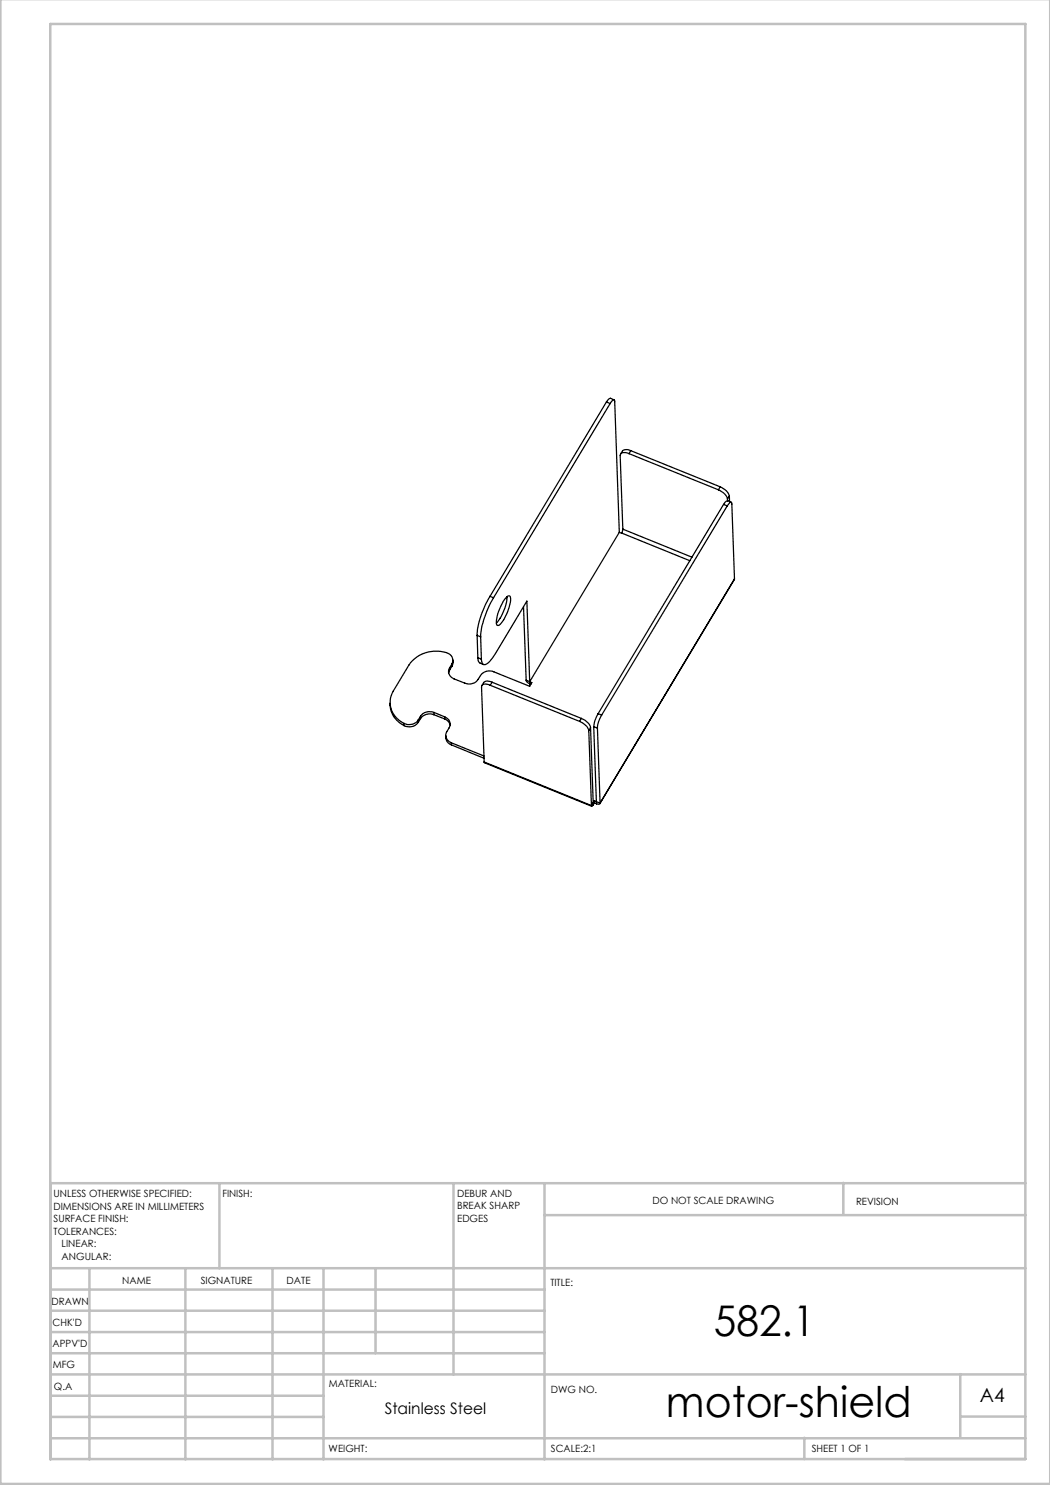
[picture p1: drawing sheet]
<svg xmlns="http://www.w3.org/2000/svg" width="210mm" height="297mm" viewBox="0 0 210 297" stroke-linecap="round" stroke-linejoin="round" font-family="sans-serif">
<g fill="none" stroke="#c0c0c0" stroke-width=".5">
<path d="M.1 -.1v296.9h209.9v-296.9M10.1 4.8h195v287h-195zM43.9 236.6v17M90.7 236.6v38.3M108.9 236.6v55.3M168.7 236.6v6.3M205.1 236.6h-195v55.3M10.1 253.6h195M10.1 257.9h98.8M17.9 253.6v38.3M37.1 253.6v38.3M54.5 253.6v38.3"/>
<path d="M64.7 253.6v38.3M75.1 253.6v17M108.9 243h96.2M10.1 270.6h98.8M10.1 266.4h98.8M10.1 262.1h98.8M10.1 279.1h54.6M10.1 274.9h195M192.1 274.8v12.7M10.1 287.7h195M10.1 283.4h54.6M160.9 287.5v4.3"/>
<path d="M192.1 283.3h13"/>
</g>
<g fill="none" stroke="#000" stroke-width=".25">
<path d="M122.8 80l-.7-.3-.8 .7M121.3 80.4l.7 .3M121.3 80.4l-23.3 38.9M122 80.7l.5-.7h.4l1 26.5M122 80.7l-23.3 38.9M125.8 90.7l-1.3-.2-.3 .2-.2 .4 .6 14.7M125.8 90.7l17.9 7.3M126.2 90.1a1.32 1.32 0 0 0-2.1 .7M126.2 90.1l-.4 .6M126.2 90.1l17.8 7.3M143.7 98a2.72 2.72 0 0 1 1.8 1.8M144 97.4a2.9 2.9 0 0 1 1.9 1.8"/>
<path d="M144 97.4l-.3 .6M145.5 99.8v.4M145.9 99.2l-.4 .6M145.9 99.2v1.1M98 119.3l-.6 1a16.6 16.6 0 0 0-2 6.8M98 119.3l.7 .3M98.7 119.6l-.3 .4a16.9 16.9 0 0 0-2.3 7.4M101 119.7l.2-.2a.45 .45 0 0 1 .6-.3 .45 .45 0 0 1 .3 .5 8.6 8.6 0 0 1-2.3 5.4h-.3a1.84 1.84 0 0 1-.1-1.9l.8-2.1zM101.4 119.3a9.2 9.2 0 0 1-2.1 5.3M123.9 106.5l-18 29.8M123.9 106.5l.4 .1M124.3 106.6l13.7 5.5"/>
<path d="M124.6 105.8l-.3 .8M124.6 105.8l13.8 5.6M144.7 100.9l.8 .3M144.7 100.9l-25.1 41.8M145.5 101.2l.4-.7h.4l.6 15.3M145.5 101.2l-25.2 41.8M145.5 100.2l-.4 .2-.4 .5M145.5 100.2l.7 .2M146.9 115.8v.1M146.9 115.8l-26.9 44.9M89.9 133.6a1.54 1.54 0 0 0 .9 2.2l2.2 .8a2.38 2.38 0 0 0 3.1-1.5 2.16 2.16 0 0 1 2.7-.7l7.1 2.9 .5-.8-.5-.2M89.9 134l-.2 .6"/>
<path d="M89.9 133.6v.4M90.4 132.8a1.6 1.6 0 0 0-1.1-2.3 6.7 6.7 0 0 0-7.5 2.5l-3.2 5.3a4.5 4.5 0 0 0 2.2 6.4M90.4 132.8l-.5 .8M90.4 132.8v.5M90.4 133.3l-.5 .7M90.6 132v.7l-.2 .6M95.4 127.1l.7 .3M95.4 127.1l.2 4.4M95.6 131.5v.6l.2 .4 .9 .4M95.6 131.5l.7 .3M96.1 127.4l.2 4.4M96.3 131.8v.3a.67 .67 0 0 0 .4 .8 .67 .67 0 0 0 .8-.2l1.6-2 6.3-10.5 .5 16.1"/>
<path d="M98 137.1l-1.2-.3a.54 .54 0 0 0-.5 .6l.5 15M98 137.1l17.9 7.2M98.4 136.5a1.27 1.27 0 0 0-2 .6M98.4 136.5l-.4 .6M98.4 136.5l17.9 7.2M104.7 121.4l.5 14.6M105.2 136l.1 .3 .6 .5M105.2 136l.7 .3M105.9 136.3v.5M105.9 136.8l.3 .1M78 140.6a4.9 4.9 0 0 0 2.8 4.5M80.8 144.7v.4"/>
<path d="M83.6 144a2.19 2.19 0 0 1-2.8 .7M83.6 144l.1 .4M83.7 144.4a2.19 2.19 0 0 1-2.9 .7M84.1 143.3l-.5 .7M84.1 143.3v.4M84.1 143.7l-.4 .7M86.8 142.5a2.23 2.23 0 0 0-2.7 .8M86.8 142.9a2.23 2.23 0 0 0-2.7 .8M86.8 142.5l2.1 .9M86.8 142.5v.4M86.8 142.9l2.1 .9M88.9 143.4a1.54 1.54 0 0 1 .9 2.2 1.72 1.72 0 0 0 .4 3"/>
<path d="M88.9 143.8l.7 .4 .4 .8M88.9 143.4v.4M89.1 147.1l.1 .6 .2 .6 .9 .7M90.2 148.6l6.6 2.6M90.2 148.6l.1 .4M90.3 149l6.5 2.7M96.8 152.4l.1 .1 21.4 8.8M96.8 152.4l21.5 8.7M115.9 144.3a2.9 2.9 0 0 1 1.9 1.8M116.3 143.7a2.9 2.9 0 0 1 1.8 1.8M116.3 143.7l-.4 .6M117.8 146.1l.5 15"/>
<path d="M118.1 145.5l-.3 .6M118.1 145.5l.5 15M118.7 145.3l.8 .3M118.7 145.3l.6 15M119.5 145.6l.5 15M119.6 142.7a5.9 5.9 0 0 0-.9 2.6M119.6 142.7l.7 .3M120.3 143a5.3 5.3 0 0 0-.8 2.6M118.6 161l-.2 .3-.1-.2M118.6 160.5l-.3 .6M118.6 160.5v.5M118.9 160.2l.4 .1"/>
<path d="M118.9 160.2l-.3 .3M118.9 160.2v.4M118.9 160.6l-.3 .4M118.9 160.6l.4 .2M119.3 160.3l.7 .3M119.3 160.3v.5M120 160.6a.45 .45 0 0 1-.7 .2"/>
</g>
<g font-size="8.5">
<text x="142.8" y="267.2">582.1</text>
<text x="133.2" y="283.5">motor-shield</text>
</g>
<text font-size="3.9" x="196" y="280.4">A4</text>
<text font-size="3.2" x="76.9" y="282.8">Stainless Steel</text>
<g font-size="2">
<text x="10.7" y="239.5">UNLESS OTHERWISE SPECIFIED:</text>
<text x="44.5" y="239.5">FINISH:</text>
<text x="91.4" y="239.4">DEBUR AND</text>
<text x="10.7" y="242">DIMENSIONS ARE IN MILLIMETERS</text>
<text x="10.7" y="244.5">SURFACE FINISH:</text>
<text x="91.4" y="241.9">BREAK SHARP</text>
<text x="91.4" y="244.4">EDGES</text>
<text x="130.5" y="240.8">DO NOT SCALE DRAWING</text>
<text x="171.2" y="241">REVISION</text>
<text x="10.7" y="247">TOLERANCES:</text>
<text x="12.3" y="249.5">LINEAR:</text>
<text x="12.3" y="252">ANGULAR:</text>
<text x="24.4" y="256.9">NAME</text>
<text x="40.1" y="256.8">SIGNATURE</text>
<text x="57.3" y="256.8">DATE</text>
<text x="110.1" y="257.1">TITLE:</text>
<text x="10.3" y="260.9">DRAWN</text>
<text x="10.5" y="269.3">APPV'D</text>
<text x="10.5" y="265.2">CHK'D</text>
<text x="10.6" y="273.6">MFG</text>
<text x="10.8" y="278">Q.A</text>
<text x="65.8" y="277.4">MATERIAL:</text>
<text x="110.2" y="278.5">DWG NO.</text>
<text x="65.7" y="290.4">WEIGHT:</text>
<text x="110.2" y="290.5">SCALE:2:1</text>
<text x="162.4" y="290.4">SHEET 1 OF 1</text>
</g>
</svg>
